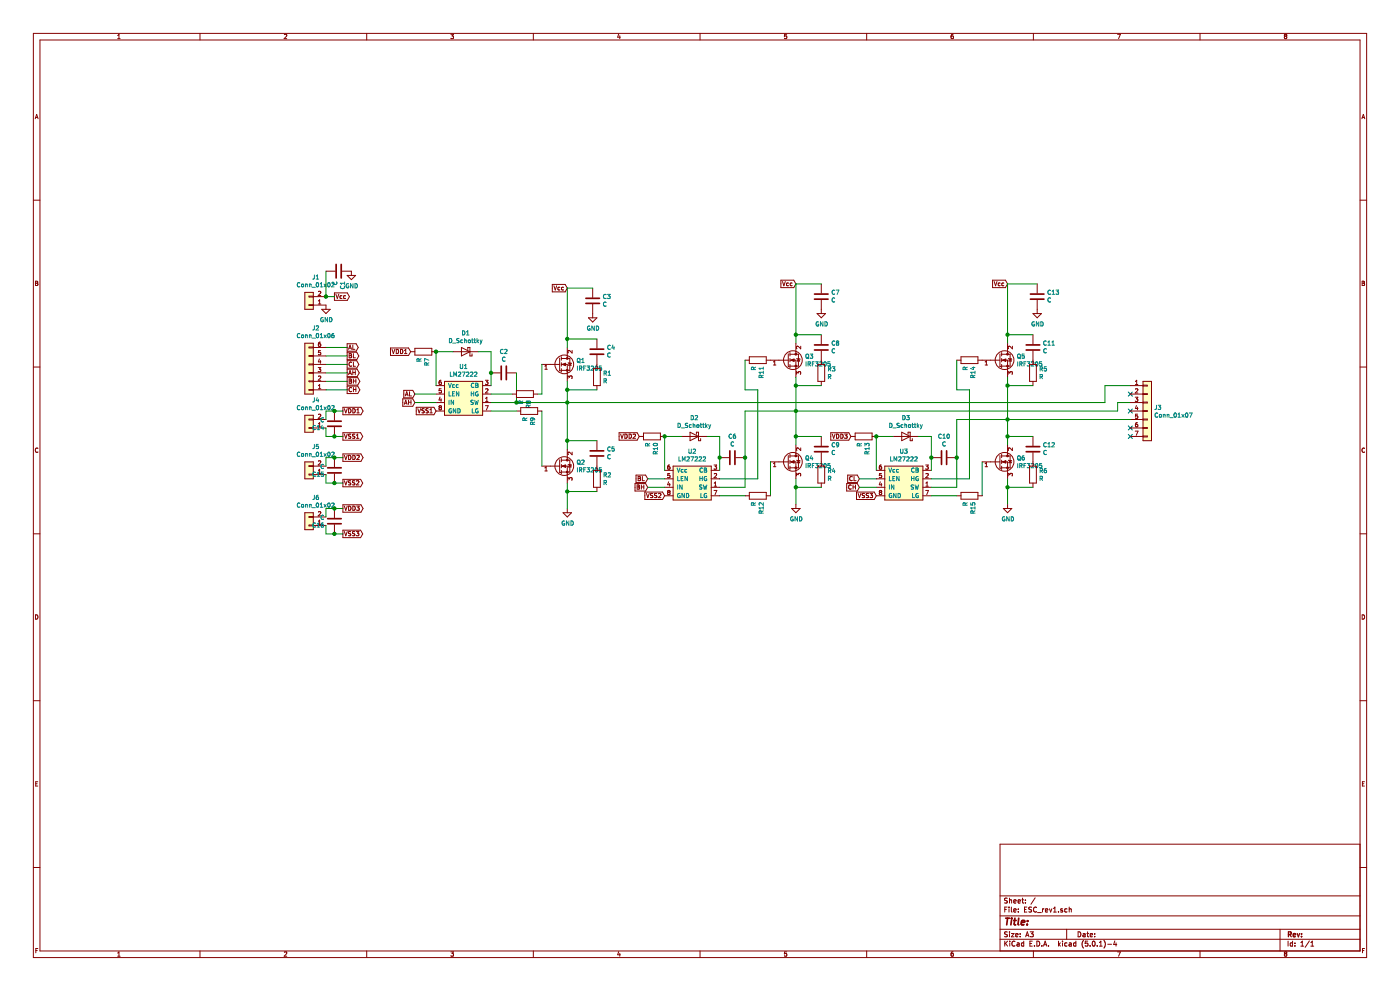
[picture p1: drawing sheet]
EESchema Schematic File Version 4
LIBS:ESC_rev1-cache
EELAYER 26 0
EELAYER END
$Descr A3 16535 11693
encoding utf-8
Sheet 1 1
Title ""
Date ""
Rev ""
Comp ""
Comment1 ""
Comment2 ""
Comment3 ""
Comment4 ""
$EndDescr
$Comp
L My_Schematics:LM27222 U1
U 1 1
P 5250 4550
F 0 "U1" H 5475 4775 50  0000 C CNN
F 1 "LM27222" H 5475 4684 50  0000 C CNN
F 2 "Package_SO:SOIC-8_3.9x4.9mm_P1.27mm" H 5250 4550 50  0001 C CNN
F 3 "" H 5250 4550 50  0001 C CNN
	1    5250 4550
	1    0    0    -1  
$EndComp
$Comp
L Transistor_FET:IRF3205 Q1
U 1 1
P 6600 4300
F 0 "Q1" H 6806 4346 50  0000 L CNN
F 1 "IRF3205" H 6806 4255 50  0000 L CNN
F 2 "Package_TO_SOT_THT:TO-220-3_Vertical" H 6850 4225 50  0001 L CIN
F 3 "http://www.irf.com/product-info/datasheets/data/irf3205.pdf" H 6600 4300 50  0001 L CNN
	1    6600 4300
	1    0    0    -1  
$EndComp
$Comp
L Transistor_FET:IRF3205 Q2
U 1 1
P 6600 5500
F 0 "Q2" H 6806 5546 50  0000 L CNN
F 1 "IRF3205" H 6806 5455 50  0000 L CNN
F 2 "Package_TO_SOT_THT:TO-220-3_Vertical" H 6850 5425 50  0001 L CIN
F 3 "http://www.irf.com/product-info/datasheets/data/irf3205.pdf" H 6600 5500 50  0001 L CNN
	1    6600 5500
	1    0    0    -1  
$EndComp
$Comp
L Device:D_Schottky D1
U 1 1
P 5500 4150
F 0 "D1" H 5500 3934 50  0000 C CNN
F 1 "D_Schottky" H 5500 4025 50  0000 C CNN
F 2 "Diode_THT:D_A-405_P7.62mm_Horizontal" H 5500 4150 50  0001 C CNN
F 3 "~" H 5500 4150 50  0001 C CNN
	1    5500 4150
	-1   0    0    1   
$EndComp
$Comp
L Device:C C2
U 1 1
P 5950 4400
F 0 "C2" V 5698 4400 50  0000 C CNN
F 1 "C" V 5789 4400 50  0000 C CNN
F 2 "Capacitor_SMD:C_0805_2012Metric" H 5988 4250 50  0001 C CNN
F 3 "~" H 5950 4400 50  0001 C CNN
	1    5950 4400
	0    1    1    0   
$EndComp
Wire Wire Line
	5800 4150 5800 4400
Wire Wire Line
	5800 4150 5650 4150
Wire Wire Line
	5150 4550 5150 4150
Wire Wire Line
	5150 4150 5350 4150
$Comp
L Device:C C1
U 1 1
P 4000 3200
F 0 "C1" H 3885 3154 50  0000 R CNN
F 1 "C" H 3885 3245 50  0000 R CNN
F 2 "Capacitor_SMD:C_0805_2012Metric" H 4038 3050 50  0001 C CNN
F 3 "~" H 4000 3200 50  0001 C CNN
	1    4000 3200
	0    -1   -1   0   
$EndComp
$Comp
L power:GND #PWR0101
U 1 1
P 4150 3200
F 0 "#PWR0101" H 4150 2950 50  0001 C CNN
F 1 "GND" H 4155 3027 50  0000 C CNN
F 2 "" H 4150 3200 50  0001 C CNN
F 3 "" H 4150 3200 50  0001 C CNN
	1    4150 3200
	1    0    0    -1  
$EndComp
Connection ~ 5800 4400
Wire Wire Line
	5800 4400 5800 4550
Wire Wire Line
	5800 4750 6100 4750
Wire Wire Line
	6100 4750 6100 4400
$Comp
L Transistor_FET:IRF3205 Q3
U 1 1
P 9300 4250
F 0 "Q3" H 9506 4296 50  0000 L CNN
F 1 "IRF3205" H 9506 4205 50  0000 L CNN
F 2 "Package_TO_SOT_THT:TO-220-3_Vertical" H 9550 4175 50  0001 L CIN
F 3 "http://www.irf.com/product-info/datasheets/data/irf3205.pdf" H 9300 4250 50  0001 L CNN
	1    9300 4250
	1    0    0    -1  
$EndComp
$Comp
L Transistor_FET:IRF3205 Q4
U 1 1
P 9300 5450
F 0 "Q4" H 9506 5496 50  0000 L CNN
F 1 "IRF3205" H 9506 5405 50  0000 L CNN
F 2 "Package_TO_SOT_THT:TO-220-3_Vertical" H 9550 5375 50  0001 L CIN
F 3 "http://www.irf.com/product-info/datasheets/data/irf3205.pdf" H 9300 5450 50  0001 L CNN
	1    9300 5450
	1    0    0    -1  
$EndComp
$Comp
L Transistor_FET:IRF3205 Q5
U 1 1
P 11800 4250
F 0 "Q5" H 12006 4296 50  0000 L CNN
F 1 "IRF3205" H 12006 4205 50  0000 L CNN
F 2 "Package_TO_SOT_THT:TO-220-3_Vertical" H 12050 4175 50  0001 L CIN
F 3 "http://www.irf.com/product-info/datasheets/data/irf3205.pdf" H 11800 4250 50  0001 L CNN
	1    11800 4250
	1    0    0    -1  
$EndComp
$Comp
L Transistor_FET:IRF3205 Q6
U 1 1
P 11800 5450
F 0 "Q6" H 12006 5496 50  0000 L CNN
F 1 "IRF3205" H 12006 5405 50  0000 L CNN
F 2 "Package_TO_SOT_THT:TO-220-3_Vertical" H 12050 5375 50  0001 L CIN
F 3 "http://www.irf.com/product-info/datasheets/data/irf3205.pdf" H 11800 5450 50  0001 L CNN
	1    11800 5450
	1    0    0    -1  
$EndComp
$Comp
L Connector_Generic:Conn_01x02 J1
U 1 1
P 3650 3600
F 0 "J1" H 3570 3275 50  0000 C CNN
F 1 "Conn_01x02" H 3570 3366 50  0000 C CNN
F 2 "Connector_PinHeader_2.54mm:PinHeader_1x02_P2.54mm_Vertical" H 3650 3600 50  0001 C CNN
F 3 "~" H 3650 3600 50  0001 C CNN
	1    3650 3600
	-1   0    0    1   
$EndComp
$Comp
L power:GND #PWR0102
U 1 1
P 3850 3600
F 0 "#PWR0102" H 3850 3350 50  0001 C CNN
F 1 "GND" H 3855 3427 50  0000 C CNN
F 2 "" H 3850 3600 50  0001 C CNN
F 3 "" H 3850 3600 50  0001 C CNN
	1    3850 3600
	1    0    0    -1  
$EndComp
Text GLabel 3950 3500 2    50   Output ~ 0
Vcc
Text GLabel 6700 3400 0    50   Input ~ 0
Vcc
Text GLabel 9400 3350 0    50   Input ~ 0
Vcc
Text GLabel 11900 3350 0    50   Input ~ 0
Vcc
$Comp
L Device:C C3
U 1 1
P 7000 3550
F 0 "C3" H 6885 3504 50  0000 R CNN
F 1 "C" H 6885 3595 50  0000 R CNN
F 2 "Capacitor_SMD:C_0805_2012Metric" H 7038 3400 50  0001 C CNN
F 3 "~" H 7000 3550 50  0001 C CNN
	1    7000 3550
	-1   0    0    1   
$EndComp
$Comp
L Device:C C7
U 1 1
P 9700 3500
F 0 "C7" H 9585 3454 50  0000 R CNN
F 1 "C" H 9585 3545 50  0000 R CNN
F 2 "Capacitor_SMD:C_0805_2012Metric" H 9738 3350 50  0001 C CNN
F 3 "~" H 9700 3500 50  0001 C CNN
	1    9700 3500
	-1   0    0    1   
$EndComp
$Comp
L Device:C C13
U 1 1
P 12250 3500
F 0 "C13" H 12135 3454 50  0000 R CNN
F 1 "C" H 12135 3545 50  0000 R CNN
F 2 "Capacitor_SMD:C_0805_2012Metric" H 12288 3350 50  0001 C CNN
F 3 "~" H 12250 3500 50  0001 C CNN
	1    12250 3500
	-1   0    0    1   
$EndComp
$Comp
L power:GND #PWR0103
U 1 1
P 7000 3700
F 0 "#PWR0103" H 7000 3450 50  0001 C CNN
F 1 "GND" H 7005 3527 50  0000 C CNN
F 2 "" H 7000 3700 50  0001 C CNN
F 3 "" H 7000 3700 50  0001 C CNN
	1    7000 3700
	1    0    0    -1  
$EndComp
$Comp
L power:GND #PWR0104
U 1 1
P 9700 3650
F 0 "#PWR0104" H 9700 3400 50  0001 C CNN
F 1 "GND" H 9705 3477 50  0000 C CNN
F 2 "" H 9700 3650 50  0001 C CNN
F 3 "" H 9700 3650 50  0001 C CNN
	1    9700 3650
	1    0    0    -1  
$EndComp
$Comp
L power:GND #PWR0105
U 1 1
P 12250 3650
F 0 "#PWR0105" H 12250 3400 50  0001 C CNN
F 1 "GND" H 12255 3477 50  0000 C CNN
F 2 "" H 12250 3650 50  0001 C CNN
F 3 "" H 12250 3650 50  0001 C CNN
	1    12250 3650
	1    0    0    -1  
$EndComp
Wire Wire Line
	6700 3400 7000 3400
Wire Wire Line
	9400 3350 9700 3350
Wire Wire Line
	11900 3350 12250 3350
$Comp
L Device:C C4
U 1 1
P 7050 4150
F 0 "C4" H 6935 4104 50  0000 R CNN
F 1 "C" H 6935 4195 50  0000 R CNN
F 2 "Capacitor_SMD:C_0805_2012Metric" H 7088 4000 50  0001 C CNN
F 3 "~" H 7050 4150 50  0001 C CNN
	1    7050 4150
	-1   0    0    1   
$EndComp
$Comp
L Device:R R1
U 1 1
P 7050 4450
F 0 "R1" H 7120 4496 50  0000 L CNN
F 1 "R" H 7120 4405 50  0000 L CNN
F 2 "Resistor_SMD:R_0805_2012Metric" V 6980 4450 50  0001 C CNN
F 3 "~" H 7050 4450 50  0001 C CNN
	1    7050 4450
	1    0    0    -1  
$EndComp
$Comp
L Device:C C5
U 1 1
P 7050 5350
F 0 "C5" H 6935 5304 50  0000 R CNN
F 1 "C" H 6935 5395 50  0000 R CNN
F 2 "Capacitor_SMD:C_0805_2012Metric" H 7088 5200 50  0001 C CNN
F 3 "~" H 7050 5350 50  0001 C CNN
	1    7050 5350
	-1   0    0    1   
$EndComp
$Comp
L Device:R R2
U 1 1
P 7050 5650
F 0 "R2" H 7120 5696 50  0000 L CNN
F 1 "R" H 7120 5605 50  0000 L CNN
F 2 "Resistor_SMD:R_0805_2012Metric" V 6980 5650 50  0001 C CNN
F 3 "~" H 7050 5650 50  0001 C CNN
	1    7050 5650
	1    0    0    -1  
$EndComp
$Comp
L Device:C C8
U 1 1
P 9700 4100
F 0 "C8" H 9585 4054 50  0000 R CNN
F 1 "C" H 9585 4145 50  0000 R CNN
F 2 "Capacitor_SMD:C_0805_2012Metric" H 9738 3950 50  0001 C CNN
F 3 "~" H 9700 4100 50  0001 C CNN
	1    9700 4100
	-1   0    0    1   
$EndComp
$Comp
L Device:R R3
U 1 1
P 9700 4400
F 0 "R3" H 9770 4446 50  0000 L CNN
F 1 "R" H 9770 4355 50  0000 L CNN
F 2 "Resistor_SMD:R_0805_2012Metric" V 9630 4400 50  0001 C CNN
F 3 "~" H 9700 4400 50  0001 C CNN
	1    9700 4400
	1    0    0    -1  
$EndComp
$Comp
L Device:C C11
U 1 1
P 12200 4100
F 0 "C11" H 12085 4054 50  0000 R CNN
F 1 "C" H 12085 4145 50  0000 R CNN
F 2 "Capacitor_SMD:C_0805_2012Metric" H 12238 3950 50  0001 C CNN
F 3 "~" H 12200 4100 50  0001 C CNN
	1    12200 4100
	-1   0    0    1   
$EndComp
$Comp
L Device:R R5
U 1 1
P 12200 4400
F 0 "R5" H 12270 4446 50  0000 L CNN
F 1 "R" H 12270 4355 50  0000 L CNN
F 2 "Resistor_SMD:R_0805_2012Metric" V 12130 4400 50  0001 C CNN
F 3 "~" H 12200 4400 50  0001 C CNN
	1    12200 4400
	1    0    0    -1  
$EndComp
$Comp
L Device:C C9
U 1 1
P 9700 5300
F 0 "C9" H 9585 5254 50  0000 R CNN
F 1 "C" H 9585 5345 50  0000 R CNN
F 2 "Capacitor_SMD:C_0805_2012Metric" H 9738 5150 50  0001 C CNN
F 3 "~" H 9700 5300 50  0001 C CNN
	1    9700 5300
	-1   0    0    1   
$EndComp
$Comp
L Device:R R4
U 1 1
P 9700 5600
F 0 "R4" H 9770 5646 50  0000 L CNN
F 1 "R" H 9770 5555 50  0000 L CNN
F 2 "Resistor_SMD:R_0805_2012Metric" V 9630 5600 50  0001 C CNN
F 3 "~" H 9700 5600 50  0001 C CNN
	1    9700 5600
	1    0    0    -1  
$EndComp
$Comp
L Device:C C12
U 1 1
P 12200 5300
F 0 "C12" H 12085 5254 50  0000 R CNN
F 1 "C" H 12085 5345 50  0000 R CNN
F 2 "Capacitor_SMD:C_0805_2012Metric" H 12238 5150 50  0001 C CNN
F 3 "~" H 12200 5300 50  0001 C CNN
	1    12200 5300
	-1   0    0    1   
$EndComp
$Comp
L Device:R R6
U 1 1
P 12200 5600
F 0 "R6" H 12270 5646 50  0000 L CNN
F 1 "R" H 12270 5555 50  0000 L CNN
F 2 "Resistor_SMD:R_0805_2012Metric" V 12130 5600 50  0001 C CNN
F 3 "~" H 12200 5600 50  0001 C CNN
	1    12200 5600
	1    0    0    -1  
$EndComp
Wire Wire Line
	6700 4100 6700 4000
Wire Wire Line
	6700 4000 7050 4000
Wire Wire Line
	6700 5300 6700 5200
Wire Wire Line
	6700 5200 7050 5200
Wire Wire Line
	6700 5700 6700 5800
Wire Wire Line
	6700 5800 7050 5800
Wire Wire Line
	9700 5150 9400 5150
Wire Wire Line
	9400 5150 9400 5250
Wire Wire Line
	9400 5650 9400 5750
Wire Wire Line
	9400 5750 9700 5750
Wire Wire Line
	12200 5150 11900 5150
Wire Wire Line
	11900 5150 11900 5250
Wire Wire Line
	12200 5750 11900 5750
Wire Wire Line
	11900 5750 11900 5650
Wire Wire Line
	12200 4550 11900 4550
Wire Wire Line
	11900 4550 11900 4450
Wire Wire Line
	12200 3950 11900 3950
Wire Wire Line
	11900 3950 11900 4050
Wire Wire Line
	9400 4450 9400 4550
Wire Wire Line
	9400 4550 9700 4550
Wire Wire Line
	9700 3950 9400 3950
Wire Wire Line
	9400 3950 9400 4050
Wire Wire Line
	7050 4600 6700 4600
Wire Wire Line
	6700 4600 6700 4500
Wire Wire Line
	6700 3400 6700 4000
Connection ~ 6700 4000
Wire Wire Line
	9400 3950 9400 3350
Connection ~ 9400 3950
Wire Wire Line
	11900 3950 11900 3350
Connection ~ 11900 3950
Connection ~ 6700 4600
Connection ~ 6700 5200
Wire Wire Line
	9400 4550 9400 4850
Connection ~ 9400 4550
Connection ~ 9400 5150
Connection ~ 11900 4550
Connection ~ 11900 5150
$Comp
L power:GND #PWR0106
U 1 1
P 6700 6000
F 0 "#PWR0106" H 6700 5750 50  0001 C CNN
F 1 "GND" H 6705 5827 50  0000 C CNN
F 2 "" H 6700 6000 50  0001 C CNN
F 3 "" H 6700 6000 50  0001 C CNN
	1    6700 6000
	1    0    0    -1  
$EndComp
$Comp
L power:GND #PWR0107
U 1 1
P 9400 5950
F 0 "#PWR0107" H 9400 5700 50  0001 C CNN
F 1 "GND" H 9405 5777 50  0000 C CNN
F 2 "" H 9400 5950 50  0001 C CNN
F 3 "" H 9400 5950 50  0001 C CNN
	1    9400 5950
	1    0    0    -1  
$EndComp
$Comp
L power:GND #PWR0108
U 1 1
P 11900 5950
F 0 "#PWR0108" H 11900 5700 50  0001 C CNN
F 1 "GND" H 11905 5777 50  0000 C CNN
F 2 "" H 11900 5950 50  0001 C CNN
F 3 "" H 11900 5950 50  0001 C CNN
	1    11900 5950
	1    0    0    -1  
$EndComp
Wire Wire Line
	11900 5750 11900 5950
Connection ~ 11900 5750
Wire Wire Line
	9400 5750 9400 5950
Connection ~ 9400 5750
Wire Wire Line
	6700 5800 6700 6000
Connection ~ 6700 5800
Text GLabel 4100 4100 2    50   Output ~ 0
AL
Text GLabel 4100 4200 2    50   Output ~ 0
BL
Wire Wire Line
	3850 4100 4100 4100
Wire Wire Line
	3850 4200 4100 4200
$Comp
L My_Schematics:LM27222 U2
U 1 1
P 7950 5550
F 0 "U2" H 8175 5775 50  0000 C CNN
F 1 "LM27222" H 8175 5684 50  0000 C CNN
F 2 "Package_SO:SOIC-8_3.9x4.9mm_P1.27mm" H 7950 5550 50  0001 C CNN
F 3 "" H 7950 5550 50  0001 C CNN
	1    7950 5550
	1    0    0    -1  
$EndComp
$Comp
L Device:D_Schottky D2
U 1 1
P 8200 5150
F 0 "D2" H 8200 4934 50  0000 C CNN
F 1 "D_Schottky" H 8200 5025 50  0000 C CNN
F 2 "Diode_THT:D_A-405_P7.62mm_Horizontal" H 8200 5150 50  0001 C CNN
F 3 "~" H 8200 5150 50  0001 C CNN
	1    8200 5150
	-1   0    0    1   
$EndComp
$Comp
L Device:C C6
U 1 1
P 8650 5400
F 0 "C6" V 8398 5400 50  0000 C CNN
F 1 "C" V 8489 5400 50  0000 C CNN
F 2 "Capacitor_SMD:C_0805_2012Metric" H 8688 5250 50  0001 C CNN
F 3 "~" H 8650 5400 50  0001 C CNN
	1    8650 5400
	0    1    1    0   
$EndComp
Wire Wire Line
	8500 5150 8500 5400
Wire Wire Line
	8500 5150 8350 5150
Wire Wire Line
	7850 5550 7850 5150
Wire Wire Line
	7850 5150 8050 5150
Connection ~ 8500 5400
Wire Wire Line
	8500 5400 8500 5550
Wire Wire Line
	8500 5750 8800 5750
Wire Wire Line
	8800 5750 8800 5400
Text GLabel 4900 4650 0    50   Input ~ 0
AL
Text GLabel 7650 5650 0    50   Input ~ 0
BL
Text GLabel 4100 4400 2    50   Output ~ 0
AH
Wire Wire Line
	3850 4400 4100 4400
Wire Wire Line
	4900 4650 5150 4650
Text GLabel 4900 4750 0    50   Input ~ 0
AH
Wire Wire Line
	4900 4750 5150 4750
Wire Wire Line
	7650 5650 7850 5650
Text GLabel 4100 4500 2    50   Output ~ 0
BH
Wire Wire Line
	3850 4500 4100 4500
Text GLabel 7650 5750 0    50   Input ~ 0
BH
Wire Wire Line
	7850 5750 7650 5750
Wire Wire Line
	8800 5400 8800 4850
Wire Wire Line
	8800 4850 9400 4850
Connection ~ 8800 5400
Connection ~ 9400 4850
Wire Wire Line
	9400 4850 9400 5150
Wire Wire Line
	8500 5650 8950 5650
Wire Wire Line
	9100 5850 9100 5450
$Comp
L My_Schematics:LM27222 U3
U 1 1
P 10450 5550
F 0 "U3" H 10675 5775 50  0000 C CNN
F 1 "LM27222" H 10675 5684 50  0000 C CNN
F 2 "Package_SO:SOIC-8_3.9x4.9mm_P1.27mm" H 10450 5550 50  0001 C CNN
F 3 "" H 10450 5550 50  0001 C CNN
	1    10450 5550
	1    0    0    -1  
$EndComp
$Comp
L Device:D_Schottky D3
U 1 1
P 10700 5150
F 0 "D3" H 10700 4934 50  0000 C CNN
F 1 "D_Schottky" H 10700 5025 50  0000 C CNN
F 2 "Diode_THT:D_A-405_P7.62mm_Horizontal" H 10700 5150 50  0001 C CNN
F 3 "~" H 10700 5150 50  0001 C CNN
	1    10700 5150
	-1   0    0    1   
$EndComp
$Comp
L Device:C C10
U 1 1
P 11150 5400
F 0 "C10" V 10898 5400 50  0000 C CNN
F 1 "C" V 10989 5400 50  0000 C CNN
F 2 "Capacitor_SMD:C_0805_2012Metric" H 11188 5250 50  0001 C CNN
F 3 "~" H 11150 5400 50  0001 C CNN
	1    11150 5400
	0    1    1    0   
$EndComp
Wire Wire Line
	11000 5150 11000 5400
Wire Wire Line
	11000 5150 10850 5150
Wire Wire Line
	10350 5550 10350 5150
Wire Wire Line
	10350 5150 10550 5150
Connection ~ 11000 5400
Wire Wire Line
	11000 5400 11000 5550
Wire Wire Line
	11000 5750 11300 5750
Text GLabel 10150 5650 0    50   Input ~ 0
CL
Wire Wire Line
	10150 5650 10350 5650
Text GLabel 10150 5750 0    50   Input ~ 0
CH
Wire Wire Line
	10350 5750 10150 5750
Wire Wire Line
	11000 5650 11450 5650
Wire Wire Line
	11900 4550 11900 4950
Wire Wire Line
	11300 4950 11900 4950
Wire Wire Line
	11300 4950 11300 5400
Connection ~ 11300 5400
Wire Wire Line
	11300 5400 11300 5750
Connection ~ 11900 4950
Wire Wire Line
	11900 4950 11900 5150
Wire Wire Line
	11600 5850 11600 5450
Wire Wire Line
	6400 4650 6400 4300
Wire Wire Line
	6400 4850 6400 5500
Wire Wire Line
	6700 4600 6700 4750
Text GLabel 4100 4600 2    50   Output ~ 0
CH
Text GLabel 4100 4300 2    50   Output ~ 0
CL
Wire Wire Line
	3850 4300 4100 4300
Wire Wire Line
	3850 4600 4100 4600
$Comp
L Connector_Generic:Conn_01x06 J2
U 1 1
P 3650 4400
F 0 "J2" H 3570 3875 50  0000 C CNN
F 1 "Conn_01x06" H 3570 3966 50  0000 C CNN
F 2 "Connector_PinHeader_2.54mm:PinHeader_1x06_P2.54mm_Vertical" H 3650 4400 50  0001 C CNN
F 3 "~" H 3650 4400 50  0001 C CNN
	1    3650 4400
	-1   0    0    1   
$EndComp
NoConn ~ 13350 4650
NoConn ~ 13350 4850
Wire Wire Line
	13050 4750 13050 4550
Wire Wire Line
	13050 4550 13350 4550
Wire Wire Line
	13200 4850 13200 4750
Wire Wire Line
	13200 4750 13350 4750
Wire Wire Line
	9400 4850 13200 4850
Text GLabel 4050 4850 2    50   Output ~ 0
VDD1
Text GLabel 4050 5150 2    50   Output ~ 0
VSS1
Text GLabel 4050 5400 2    50   Output ~ 0
VDD2
Text GLabel 4050 6000 2    50   Output ~ 0
VDD3
Text GLabel 4050 5700 2    50   Output ~ 0
VSS2
Text GLabel 4050 6300 2    50   Output ~ 0
VSS3
Wire Wire Line
	3850 3200 3850 3500
Wire Wire Line
	3850 3500 3950 3500
Connection ~ 3850 3500
Text GLabel 4850 4150 0    50   Input ~ 0
VDD1
Text GLabel 5150 4850 0    50   Input ~ 0
VSS1
Text GLabel 7550 5150 0    50   Input ~ 0
VDD2
Text GLabel 7850 5850 0    50   Input ~ 0
VSS2
Text GLabel 10050 5150 0    50   Input ~ 0
VDD3
Text GLabel 10350 5850 0    50   Input ~ 0
VSS3
$Comp
L Device:R R8
U 1 1
P 6200 4650
F 0 "R8" H 6270 4696 50  0000 L CNN
F 1 "R" H 6270 4605 50  0000 L CNN
F 2 "Resistor_SMD:R_0805_2012Metric" V 6130 4650 50  0001 C CNN
F 3 "~" H 6200 4650 50  0001 C CNN
	1    6200 4650
	0    1    1    0   
$EndComp
Wire Wire Line
	5800 4650 6050 4650
Wire Wire Line
	6350 4650 6400 4650
$Comp
L Device:R R11
U 1 1
P 8950 4250
F 0 "R11" H 9020 4296 50  0000 L CNN
F 1 "R" H 9020 4205 50  0000 L CNN
F 2 "Resistor_SMD:R_0805_2012Metric" V 8880 4250 50  0001 C CNN
F 3 "~" H 8950 4250 50  0001 C CNN
	1    8950 4250
	0    1    1    0   
$EndComp
Wire Wire Line
	8950 5650 8950 4600
Wire Wire Line
	8950 4600 8800 4600
Wire Wire Line
	8800 4600 8800 4250
$Comp
L Device:R R9
U 1 1
P 6250 4850
F 0 "R9" H 6320 4896 50  0000 L CNN
F 1 "R" H 6320 4805 50  0000 L CNN
F 2 "Resistor_SMD:R_0805_2012Metric" V 6180 4850 50  0001 C CNN
F 3 "~" H 6250 4850 50  0001 C CNN
	1    6250 4850
	0    1    1    0   
$EndComp
Wire Wire Line
	5800 4850 6100 4850
$Comp
L Device:R R12
U 1 1
P 8950 5850
F 0 "R12" H 9020 5896 50  0000 L CNN
F 1 "R" H 9020 5805 50  0000 L CNN
F 2 "Resistor_SMD:R_0805_2012Metric" V 8880 5850 50  0001 C CNN
F 3 "~" H 8950 5850 50  0001 C CNN
	1    8950 5850
	0    1    1    0   
$EndComp
Wire Wire Line
	8800 5850 8500 5850
$Comp
L Device:R R14
U 1 1
P 11450 4250
F 0 "R14" H 11520 4296 50  0000 L CNN
F 1 "R" H 11520 4205 50  0000 L CNN
F 2 "Resistor_SMD:R_0805_2012Metric" V 11380 4250 50  0001 C CNN
F 3 "~" H 11450 4250 50  0001 C CNN
	1    11450 4250
	0    1    1    0   
$EndComp
$Comp
L Device:R R15
U 1 1
P 11450 5850
F 0 "R15" H 11520 5896 50  0000 L CNN
F 1 "R" H 11520 5805 50  0000 L CNN
F 2 "Resistor_SMD:R_0805_2012Metric" V 11380 5850 50  0001 C CNN
F 3 "~" H 11450 5850 50  0001 C CNN
	1    11450 5850
	0    1    1    0   
$EndComp
Wire Wire Line
	11000 5850 11300 5850
Wire Wire Line
	11450 5650 11450 4600
Wire Wire Line
	11450 4600 11300 4600
Wire Wire Line
	11300 4600 11300 4250
$Comp
L Device:R R7
U 1 1
P 5000 4150
F 0 "R7" H 5070 4196 50  0000 L CNN
F 1 "R" H 5070 4105 50  0000 L CNN
F 2 "Resistor_SMD:R_0805_2012Metric" V 4930 4150 50  0001 C CNN
F 3 "~" H 5000 4150 50  0001 C CNN
	1    5000 4150
	0    1    1    0   
$EndComp
Connection ~ 5150 4150
$Comp
L Device:R R10
U 1 1
P 7700 5150
F 0 "R10" H 7770 5196 50  0000 L CNN
F 1 "R" H 7770 5105 50  0000 L CNN
F 2 "Resistor_SMD:R_0805_2012Metric" V 7630 5150 50  0001 C CNN
F 3 "~" H 7700 5150 50  0001 C CNN
	1    7700 5150
	0    1    1    0   
$EndComp
Connection ~ 7850 5150
$Comp
L Device:R R13
U 1 1
P 10200 5150
F 0 "R13" H 10270 5196 50  0000 L CNN
F 1 "R" H 10270 5105 50  0000 L CNN
F 2 "Resistor_SMD:R_0805_2012Metric" V 10130 5150 50  0001 C CNN
F 3 "~" H 10200 5150 50  0001 C CNN
	1    10200 5150
	0    1    1    0   
$EndComp
Connection ~ 10350 5150
Wire Wire Line
	6100 4750 6700 4750
Connection ~ 6100 4750
Connection ~ 6700 4750
Wire Wire Line
	6700 4750 6700 5200
Wire Wire Line
	6700 4750 13050 4750
$Comp
L Connector_Generic:Conn_01x02 J4
U 1 1
P 3650 5050
F 0 "J4" H 3570 4725 50  0000 C CNN
F 1 "Conn_01x02" H 3570 4816 50  0000 C CNN
F 2 "Connector_JST:JST_EH_B02B-EH-A_1x02_P2.50mm_Vertical" H 3650 5050 50  0001 C CNN
F 3 "~" H 3650 5050 50  0001 C CNN
	1    3650 5050
	-1   0    0    1   
$EndComp
$Comp
L Connector_Generic:Conn_01x02 J5
U 1 1
P 3650 5600
F 0 "J5" H 3570 5275 50  0000 C CNN
F 1 "Conn_01x02" H 3570 5366 50  0000 C CNN
F 2 "Connector_JST:JST_EH_B02B-EH-A_1x02_P2.50mm_Vertical" H 3650 5600 50  0001 C CNN
F 3 "~" H 3650 5600 50  0001 C CNN
	1    3650 5600
	-1   0    0    1   
$EndComp
$Comp
L Connector_Generic:Conn_01x02 J6
U 1 1
P 3650 6200
F 0 "J6" H 3570 5875 50  0000 C CNN
F 1 "Conn_01x02" H 3570 5966 50  0000 C CNN
F 2 "Connector_JST:JST_EH_B02B-EH-A_1x02_P2.50mm_Vertical" H 3650 6200 50  0001 C CNN
F 3 "~" H 3650 6200 50  0001 C CNN
	1    3650 6200
	-1   0    0    1   
$EndComp
$Comp
L Device:C C14
U 1 1
P 3950 5000
F 0 "C14" H 3835 4954 50  0000 R CNN
F 1 "C" H 3835 5045 50  0000 R CNN
F 2 "Capacitor_SMD:C_0805_2012Metric" H 3988 4850 50  0001 C CNN
F 3 "~" H 3950 5000 50  0001 C CNN
	1    3950 5000
	1    0    0    -1  
$EndComp
Wire Wire Line
	3850 4950 3850 4850
Wire Wire Line
	3850 4850 3950 4850
Wire Wire Line
	3950 4850 4050 4850
Connection ~ 3950 4850
Wire Wire Line
	3850 5050 3850 5150
Wire Wire Line
	3850 5150 3950 5150
Connection ~ 3950 5150
Wire Wire Line
	3950 5150 4050 5150
$Comp
L Device:C C15
U 1 1
P 3950 5550
F 0 "C15" H 3835 5504 50  0000 R CNN
F 1 "C" H 3835 5595 50  0000 R CNN
F 2 "Capacitor_SMD:C_0805_2012Metric" H 3988 5400 50  0001 C CNN
F 3 "~" H 3950 5550 50  0001 C CNN
	1    3950 5550
	1    0    0    -1  
$EndComp
$Comp
L Device:C C16
U 1 1
P 3950 6150
F 0 "C16" H 3835 6104 50  0000 R CNN
F 1 "C" H 3835 6195 50  0000 R CNN
F 2 "Capacitor_SMD:C_0805_2012Metric" H 3988 6000 50  0001 C CNN
F 3 "~" H 3950 6150 50  0001 C CNN
	1    3950 6150
	1    0    0    -1  
$EndComp
Wire Wire Line
	4050 5400 3950 5400
Wire Wire Line
	3850 5400 3850 5500
Connection ~ 3950 5400
Wire Wire Line
	3950 5400 3850 5400
Wire Wire Line
	4050 5700 3950 5700
Wire Wire Line
	3850 5700 3850 5600
Connection ~ 3950 5700
Wire Wire Line
	3950 5700 3850 5700
Wire Wire Line
	4050 6000 3950 6000
Wire Wire Line
	3850 6000 3850 6100
Connection ~ 3950 6000
Wire Wire Line
	3950 6000 3850 6000
Wire Wire Line
	3850 6200 3850 6300
Wire Wire Line
	3850 6300 3950 6300
Connection ~ 3950 6300
Wire Wire Line
	3950 6300 4050 6300
$Comp
L Connector_Generic:Conn_01x07 J3
U 1 1
P 13550 4850
F 0 "J3" H 13630 4892 50  0000 L CNN
F 1 "Conn_01x07" H 13630 4801 50  0000 L CNN
F 2 "Connector_PinHeader_2.54mm:PinHeader_1x07_P2.54mm_Vertical" H 13550 4850 50  0001 C CNN
F 3 "~" H 13550 4850 50  0001 C CNN
	1    13550 4850
	1    0    0    -1  
$EndComp
Wire Wire Line
	11900 4950 13350 4950
NoConn ~ 13350 5050
NoConn ~ 13350 5150
$EndSCHEMATC
